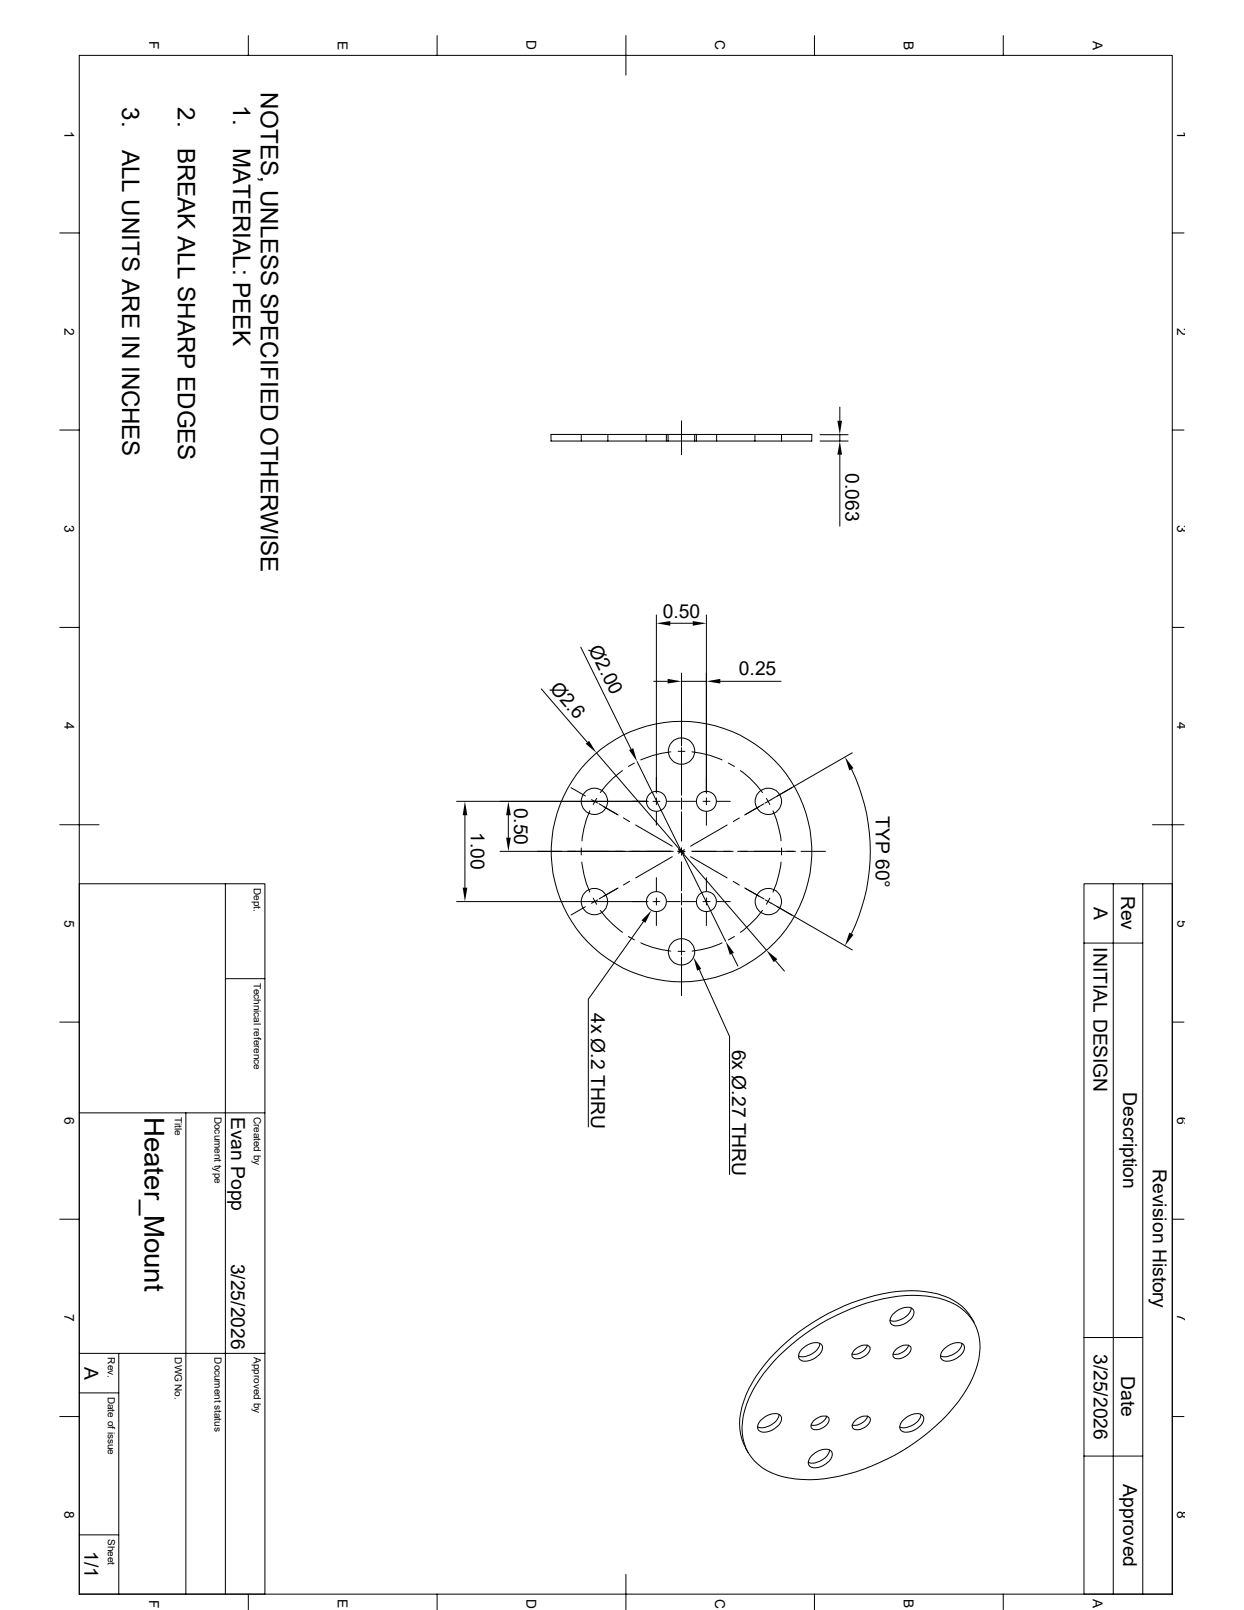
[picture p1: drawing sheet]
<svg xmlns="http://www.w3.org/2000/svg" width="216mm" height="279mm" viewBox="0 0 216 279" stroke-linecap="round" stroke-linejoin="round" font-family="sans-serif">
<g fill="none" stroke="#000" stroke-width=".17">
<path d="M13.8 9.6h189.7v267h-189.7zM43.1 6.2v3.4M75.9 6.2v3.4M108.6 6.2v6.8M141.4 6.2v3.4M174.1 6.2v3.4M10.4 40.4h3.4M203.5 40.4h2M10.4 74.6h3.4M95.6 75.4h45.3v1.1h-45.3zM100.9 75.4v1.1M105.5 75.4v1.1"/>
<path d="M112.1 75.4v1.1M115.7 75.4v1.1M116 75.4v1.1M118.3 73v5.9M120.6 75.4v1.1M120.9 75.4v1.1M124.4 75.4v1.1M131 75.4v1.1M135.6 75.4v1.1M142.3 75.4h4.9M142.3 76.5h4.9M145.8 70.7v2.3"/>
<path d="M145.8 75.4v1.1M145.8 78.9v12.4M203.5 74.6h2M10.4 108.9h3.4M93.9 119.5l8 9.3M100.8 112.3l8.7 17.7M113.5 118.2h2.4M113.9 106.7v30.9M116.3 108.2h3.9M118.3 116.8v12.7M118.3 118.2h4.3M122.6 106.7v30.9"/>
<path d="M125 118.2h10.6M203.5 108.9h2M79.2 139.1h33.3M99.1 136.7l2.5 1.4M102.7 138.8l1 .6M103.5 130.6l29.5 34.3M103.5 138.6l-.5 1M104 139.5l3.1 1.9M104.8 140l2.5 1.4M108 133.7a15.6 15.6 0 0 0-3.8 3.8M110.1 132.4l-1 .6M110.6 132.2l15.3 31.2"/>
<path d="M113.3 139.1h1.2M113.9 138.5v1.2M115.7 139.1h2.4M116.4 130.5a17.8 17.8 0 0 0-5.2 1.4M117.7 130.4h1.2M118.3 138.5v2M118.3 129.8v8.2M118.4 139.1h2.4M120.1 130.5a16.8 16.8 0 0 1 5.2 1.4M122 139.1h1.2M122.6 138.5v1.2M124.5 139.1h2.2"/>
<path d="M126.4 132.4l1.1 .6M128.5 133.7a15.6 15.6 0 0 1 3.8 3.8M131.7 140l-2.5 1.4M132.6 139.5l-3.2 1.9M133 138.6l.6 1M133.9 138.8l-1.1 .6M137.4 136.7l-2.5 1.4M147.8 133.5a32.8 32.8 0 0 1 0 28.5M147.9 130.6l-14.1 8.2M10.4 143.1h6.8M13.8 153.4h32.2v123.2M39.1 153.4v123.2"/>
<path d="M79.2 156.5h33.3M80.7 141.5v12.6M86.8 147.7h30M88.2 141.5v3.9M100.9 147.2v1.2M101 149.6a18.4 18.4 0 0 0 1.4 5.2M101.6 157.4l-2.5 1.4M102.4 140.7a16.3 16.3 0 0 0-1.4 5.2M103 155.9l.5 1M103.7 156.2l-1 .6M104.2 158a18 18 0 0 0 3.8 3.8M107.3 154.1l-3.3 1.9"/>
<path d="M108.2 141.9l1.1 .7M109.3 153l-1.1 .6M110.3 143.2l6.4 3.7M111.7 159.9l-9.6 13.5v22.2M113.3 156.5h1.2M113.9 140.9v2.3M113.9 152.3v2.3M113.9 155.8v1.3M113.9 158.3v2.3M115.7 156.5h2.4M116.7 148.7l-6.4 3.7M117.6 147.7h1.3"/>
<path d="M117.7 147.4l1.1 .7M118.3 147.2v1.2M118.3 149.6v5M118.3 155.1v2M118.3 157.5v8.3M118.3 140.9v5M118.4 156.5h2.4M118.8 147.4l-1.1 .7M119.8 148.7l6.4 3.7M120.1 147.7h7.2M122 156.5h1.2M122.6 140.9v2.3"/>
<path d="M122.6 152.3v2.3M122.6 155.8v1.3M122.6 158.3v2.3M124.5 156.5h2.2M126.2 143.2l-6.4 3.7M127.3 153l1 .6M128 147.7h10M128.3 141.9l-1 .7M129.2 154.1l2.5 1.4M129.4 154.2l3.2 1.8M132.3 158a18 18 0 0 1-3.8 3.8M132.8 156.2l1.1 .6"/>
<path d="M133.6 155.9l-.6 1M133.8 156.7l14.1 8.1M134.2 140.7a18.4 18.4 0 0 1 1.4 5.2M135.6 149.6a18.4 18.4 0 0 1-1.4 5.2M135.6 147.2v1.2M139 147.7h4.3M193.2 153.4v123.2M198.3 153.4v123.2M200 143.1h5.5M10.4 177.4h3.4M39.1 169.8h6.9M109.1 162.5l1 .6"/>
<path d="M111.2 163.6a16 16 0 0 0 5.2 1.5M117.7 165.1h1.2M118.3 166.1v6.7M121.4 168.3l5.2 11.6v23.9M125.3 163.6a15.1 15.1 0 0 1-5.2 1.5M127 165.5l1.1 2.1M127.5 162.5l-1.1 .6M134.6 166.7l1.5 1.8M188.1 163.7h10.2M203.5 177.4h2M13.8 193.1h32.2M32.3 193.1v83.5"/>
<path d="M10.4 211.6h3.4M203.5 211.6h2M13.8 234.9h32.2M20.6 234.9v41.7M135.3 235.2a36.9 36.9 0 0 1 21.8-10.4 15.8 15.8 0 0 1 9.5 2.1 8.3 8.3 0 0 1 3.3 8.9 23.5 23.5 0 0 1-8.4 12.5 35.5 35.5 0 0 1-21 8.5 13.4 13.4 0 0 1-9-2.7 8.5 8.5 0 0 1-2.5-8.4 21.7 21.7 0 0 1 6.3-10.5zM139.1 234.2a3.3 3.3 0 0 1 3.1-1.1 .99 .99 0 0 1 .3 1.6 3.4 3.4 0 0 1-3.4 1.4 .99 .99 0 0 1-.2-1.6zM142.3 233.2a3.1 3.1 0 0 1-3.7 2.1M148.3 234.2a2.13 2.13 0 0 1 2.5-.6 .93 .93 0 0 1-.3 1.4 2.13 2.13 0 0 1-2.4 .6 .93 .93 0 0 1 .2-1.4zM150.5 233.4a2.51 2.51 0 0 1-2.7 1.6M155 228a3.3 3.3 0 0 1 3.1-1.1 .99 .99 0 0 1 .3 1.7 3.4 3.4 0 0 1-3.4 1.4 .99 .99 0 0 1-.3-1.6zM155.4 234.2a2.13 2.13 0 0 1 2.5-.6 .93 .93 0 0 1-.3 1.4 2.13 2.13 0 0 1-2.4 .6 .93 .93 0 0 1 .2-1.4zM157.7 233.4a2.51 2.51 0 0 1-2.7 1.6"/>
<path d="M158.2 227a3.1 3.1 0 0 1-3.8 2.1M163.7 234.2a3.3 3.3 0 0 1 3.1-1.1 .99 .99 0 0 1 .3 1.6 3.4 3.4 0 0 1-3.3 1.4 .99 .99 0 0 1-.3-1.6zM167 233.2a3.1 3.1 0 0 1-3.8 2.1M168.6 228.7l.5 .8M168.6 228.7a10.2 10.2 0 0 0-8-4.5 28.7 28.7 0 0 0-15.5 3.1 33 33 0 0 0-15.1 13.7 12.3 12.3 0 0 0-1.3 8.7l.7 1.5M188.1 232.1h10.2M10.4 245.8h3.4M13.8 241.7h6.8M129.4 251.3l.4 .8M132 246.5a3.3 3.3 0 0 1 3.1-1.1 .99 .99 0 0 1 .3 1.6 3.4 3.4 0 0 1-3.4 1.5 .99 .99 0 0 1-.3-1.7zM135.2 245.5a3.1 3.1 0 0 1-3.7 2.1M140.8 252.7a3.3 3.3 0 0 1 3.1-1.1 .99 .99 0 0 1 .3 1.6 3.4 3.4 0 0 1-3.4 1.4 .99 .99 0 0 1-.3-1.6z"/>
<path d="M141.2 246.5a2.13 2.13 0 0 1 2.5-.6 .93 .93 0 0 1-.3 1.4 2.13 2.13 0 0 1-2.4 .6 .93 .93 0 0 1 .2-1.4zM143.5 245.7a2.51 2.51 0 0 1-2.7 1.6M144 251.6a3.1 3.1 0 0 1-3.7 2.1M148.4 246.5a2.13 2.13 0 0 1 2.4-.6 .93 .93 0 0 1-.2 1.4 2.13 2.13 0 0 1-2.5 .6 .93 .93 0 0 1 .3-1.4zM150.6 245.7a2.51 2.51 0 0 1-2.7 1.6M156.7 246.5a3.3 3.3 0 0 1 3.1-1.1 .99 .99 0 0 1 .3 1.6 3.4 3.4 0 0 1-3.4 1.5 .99 .99 0 0 1-.3-1.7zM159.9 245.5a3.1 3.1 0 0 1-3.8 2.1M188.1 252.7h10.2M203.5 245.8h2M13.8 266.4h6.8M43.1 276.6v2.8M75.9 276.6v2.8"/>
<path d="M108.6 273.2v6.2M141.4 276.6v2.8M174.1 276.6v2.8M188.1 276.6v-123.2h15.4v123.2"/>
<circle cx="103.2" cy="139.1" r="2.29"/>
<circle cx="113.9" cy="139.1" r="1.74"/>
<circle cx="118.3" cy="130.3" r="2.29"/>
<circle cx="122.6" cy="139.1" r="1.74"/>
<circle cx="133.3" cy="139.1" r="2.29"/>
<circle cx="103.2" cy="156.5" r="2.29"/>
<circle cx="113.9" cy="156.5" r="1.74"/>
<circle cx="118.3" cy="147.8" r="22.6"/>
<circle cx="122.6" cy="156.5" r="1.74"/>
<circle cx="133.3" cy="156.5" r="2.29"/>
<circle cx="118.3" cy="165.2" r="2.29"/>
</g>
<g fill="#000">
<path d="M145.3 73h.8l-.3 2.4zM145.8 76.5l.3 2.4h-.8zM115.9 117.8l2.4 .4-2.4 .4zM113.9 108.2l2.4-.4v.8zM120.2 107.8l2.4 .4-2.4 .4zM122.6 118.2l2.4-.4v.8zM101.6 129.1l.6-.5 1.3 2zM109.2 130.2l.7-.4 .7 2.4zM146.6 131.4l1.5 1.9-.7 .4zM80.7 139.1l.4 2.4h-.8zM80.3 154.1h.8l-.4 2.4zM88.2 139.1l.4 2.4h-.8z"/>
<path d="M87.8 145.4h.8l-.4 2.3zM111.3 159.7l1.8-1.7-1.1 2.1zM120.4 166.1l1.3 2-.7 .3zM125.9 163.4l1.5 2-.7 .3zM133 164.9l1.9 1.6-.6 .5zM147.4 161.8l.7 .4-1.5 1.9z"/>
</g>
<text font-size="4.8" x="25.1" y="193.8" transform="rotate(90 25.1 193.8)">Heater_Mount</text>
<g font-size="4.2">
<text x="45.3" y="16" transform="rotate(90 45.3 16)">NOTES, UNLESS SPECIFIED OTHERWISE</text>
<text x="21.2" y="18.6" transform="rotate(90 21.2 18.6)">3.</text>
<text x="30.9" y="18.6" transform="rotate(90 30.9 18.6)">2.</text>
<text x="40.5" y="18.3" transform="rotate(90 40.5 18.3)">1.</text>
<text x="21.2" y="26" transform="rotate(90 21.2 26)">ALL UNITS ARE IN INCHES</text>
<text x="30.9" y="25.6" transform="rotate(90 30.9 25.6)">BREAK ALL SHARP EDGES</text>
<text x="40.5" y="25.6" transform="rotate(90 40.5 25.6)">MATERIAL: PEEK</text>
</g>
<g font-size="3.3">
<text x="146.7" y="82.1" transform="rotate(90 146.7 82.1)">0.063</text>
<text x="115" y="107.2">0.50</text>
<text x="102.1" y="112.6" transform="rotate(64 102.1 112.6)">Ø2.0</text>
<text x="95.3" y="119.5" transform="rotate(49 95.3 119.5)">Ø2.6</text>
<text x="128.2" y="117.2">0.25</text>
<text x="89.2" y="140.2" transform="rotate(90 89.2 140.2)">0.50</text>
<text x="152" y="141.6" transform="rotate(90 152 141.6)">TYP 60°</text>
<text x="81.7" y="144.4" transform="rotate(90 81.7 144.4)">1.00</text>
<text x="194.6" y="155.4" transform="rotate(90 194.6 155.4)">Rev</text>
<text x="189.9" y="157.4" transform="rotate(90 189.9 157.4)">A</text>
<text x="189.8" y="164.4" transform="rotate(90 189.8 164.4)">INITIAL DESIGN</text>
<text x="102.6" y="175.8" transform="rotate(90 102.6 175.8)">4x Ø.2 THRU</text>
<text x="127.1" y="182.2" transform="rotate(90 127.1 182.2)">6x Ø.27 THRU</text>
<text x="194.9" y="189.5" transform="rotate(90 194.9 189.5)">Description</text>
<text x="40.1" y="193.8" transform="rotate(90 40.1 193.8)">Evan Popp</text>
<text x="200.1" y="202.8" transform="rotate(90 200.1 202.8)">Revision History</text>
<text x="40.1" y="219.3" transform="rotate(90 40.1 219.3)">3/25/2026</text>
<text x="14.7" y="237.2" transform="rotate(90 14.7 237.2)">A</text>
<text x="189.8" y="234.9" transform="rotate(90 189.8 234.9)">3/25/2026</text>
<text x="194.6" y="238.8" transform="rotate(90 194.6 238.8)">Date</text>
<text x="194.9" y="257.6" transform="rotate(90 194.9 257.6)">Approved</text>
<text x="14.7" y="269.2" transform="rotate(90 14.7 269.2)">1/1</text>
</g>
<g font-size="2.4">
<text x="25.9" y="7.2" transform="rotate(90 25.9 7.2)">F</text>
<text x="58.6" y="7.1" transform="rotate(90 58.6 7.1)">E</text>
<text x="91.4" y="7" transform="rotate(90 91.4 7)">D</text>
<text x="124.1" y="7" transform="rotate(90 124.1 7)">C</text>
<text x="156.9" y="7.1" transform="rotate(90 156.9 7.1)">B</text>
<text x="189.7" y="7.1" transform="rotate(90 189.7 7.1)">A</text>
<text x="11.2" y="22.6" transform="rotate(90 11.2 22.6)">1</text>
<text x="204.3" y="22.6" transform="rotate(90 204.3 22.6)">1</text>
<text x="11.2" y="56.9" transform="rotate(90 11.2 56.9)">2</text>
<text x="204.3" y="56.9" transform="rotate(90 204.3 56.9)">2</text>
<text x="11.2" y="91.1" transform="rotate(90 11.2 91.1)">3</text>
<text x="204.3" y="91.1" transform="rotate(90 204.3 91.1)">3</text>
<text x="11.2" y="125.3" transform="rotate(90 11.2 125.3)">4</text>
<text x="204.3" y="125.4" transform="rotate(90 204.3 125.4)">4</text>
<text x="11.2" y="159.6" transform="rotate(90 11.2 159.6)">5</text>
<text x="204.3" y="159.6" transform="rotate(90 204.3 159.6)">5</text>
<text x="11.2" y="193.8" transform="rotate(90 11.2 193.8)">6</text>
<text x="204.3" y="193.8" transform="rotate(90 204.3 193.8)">6</text>
<text x="11.2" y="228" transform="rotate(90 11.2 228)">7</text>
<text x="204.3" y="228.1" transform="rotate(90 204.3 228.1)">7</text>
<text x="11.2" y="262.3" transform="rotate(90 11.2 262.3)">8</text>
<text x="204.3" y="262.3" transform="rotate(90 204.3 262.3)">8</text>
<text x="25.9" y="277.6" transform="rotate(90 25.9 277.6)">F</text>
<text x="58.6" y="277.5" transform="rotate(90 58.6 277.5)">E</text>
<text x="91.4" y="277.5" transform="rotate(90 91.4 277.5)">D</text>
<text x="124.1" y="277.5" transform="rotate(90 124.1 277.5)">C</text>
<text x="156.9" y="277.5" transform="rotate(90 156.9 277.5)">B</text>
<text x="189.7" y="277.5" transform="rotate(90 189.7 277.5)">A</text>
</g>
<g font-size="1.7">
<text x="44" y="154.1" transform="rotate(90 44 154.1)">Dept.</text>
<text x="44" y="170.5" transform="rotate(90 44 170.5)">Technical reference</text>
<text x="30.4" y="193.8" transform="rotate(90 30.4 193.8)">Title</text>
<text x="37.2" y="193.8" transform="rotate(90 37.2 193.8)">Document type</text>
<text x="44" y="193.8" transform="rotate(90 44 193.8)">Created by</text>
<text x="18.7" y="235.5" transform="rotate(90 18.7 235.5)">Rev.</text>
<text x="30.4" y="235.5" transform="rotate(90 30.4 235.5)">DWG No.</text>
<text x="37.2" y="235.5" transform="rotate(90 37.2 235.5)">Document status</text>
<text x="44" y="235.5" transform="rotate(90 44 235.5)">Approved by</text>
<text x="18.7" y="242.4" transform="rotate(90 18.7 242.4)">Date of issue</text>
<text x="18.7" y="267" transform="rotate(90 18.7 267)">Sheet</text>
</g>
</svg>
